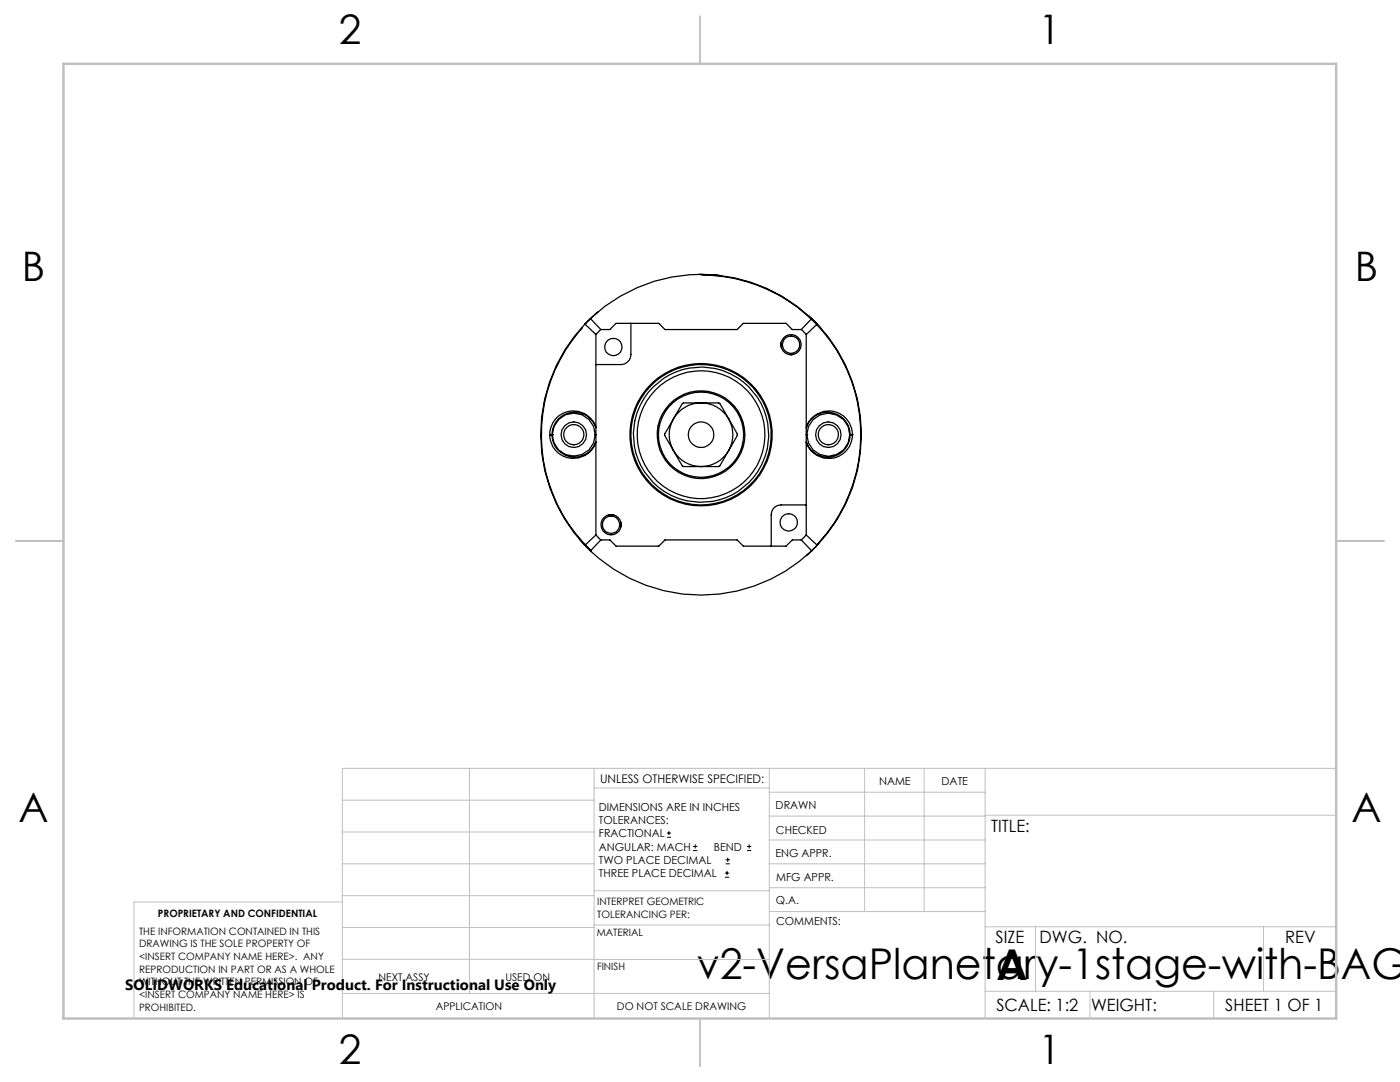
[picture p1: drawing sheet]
<svg xmlns="http://www.w3.org/2000/svg" width="279mm" height="216mm" viewBox="0 0 279 216" stroke-linecap="round" stroke-linejoin="round" font-family="sans-serif">
<g fill="none" stroke="#000" stroke-width=".2">
<path d="M133.1 167.1h.8M133.1 166.2h.8M133.5 165.8v.9M138.3 169.7h.8M138.3 168.9h.8M138.7 168.5v.8M144.7 175h.8M144.7 174.2h.8M144.8 172.4h.9M144.8 171.6h.9M145.1 173.8v.8M145.2 171.1v.9"/>
<path d="M149.1 169.7h.8M149.1 168.9h.8M149.5 168.5v.8"/>
</g>
<g fill="none" stroke="#c0c0c0" stroke-width=".2">
<path d="M68.3 159.7h50.3M93.7 153.3v44.9M118.6 153.3v49.9M118.6 157.2h34.9M153.5 153.3v49.9M153.5 158.1h43.1M172.5 153.3v28.6M184.4 153.3v28.6M196.6 153.3v49.9M266.7 153.3h-198.4v49.9M68.3 178.7h50.3M68.3 172.4h50.3"/>
<path d="M68.3 166h50.3M68.3 180h-41.6v23.2M118.6 177.7h35M153.5 167.6h43.1M153.5 162.8h43.1M153.5 172.4h43.1M153.5 177.1h43.1M196.6 162.7h70.1M68.3 198.2h85.2M68.3 191.4l85.2 .1M68.3 185.1h50.3M118.6 184.6h35"/>
<path d="M153.6 181.9h43M196.6 197.8h70.1M196.6 184.9h70.1M206.7 184.9v12.9M217.5 197.8v5.4M242.2 197.8v5.4M252.2 184.9v12.9"/>
</g>
<path d="M139.7 3.2v9.5M3.1 107.9h9.6M266.7 107.9h9.5M139.7 203.2v9.6" fill="none" stroke="#c0c0c0" stroke-width=".25"/>
<path d="M12.7 12.7h254v190.5h-254z" fill="none" stroke="#c0c0c0" stroke-width=".5"/>
<g fill="none" stroke="#000" stroke-width=".25">
<path d="M139.4 54.8l4.5 .2M139.9 54.9a31.9 31.9 0 0 1 29.3 19.2 31.9 31.9 0 0 1-6 34.4M116.3 65.4a31.9 31.9 0 0 0 1.7 44.5M116.7 64.7a32 32 0 0 0 0 44.1M116.7 64.7l2.2 2M117.8 63.6a32.1 32.1 0 0 1 44.2 0M117.8 63.6l-1.1 1.1M117.8 63.6l2.1 2.2M118.9 66.7v40.1M119.3 62.2l-2.6 2.5M119.9 65.8l-1 .9M119.9 65.8h1.8l1.2-1.3h8.6l1.2 1.3h14.4l1.2-1.3h8.6l1.2 1.3h1.8"/>
<path d="M125.9 64.5v6.2a2.05 2.05 0 0 1-2 2h-5M155.9 68.3v1M157.4 70.7h1M159.9 65.8l1 .9M160.9 66.7v40.1M161.5 63.1l2.3 2.3M162 63.6l1.1 1.1M162 63.6l-2.1 2.2M163.1 64.7a32 32 0 0 1 0 44.1M163.1 64.7l-2.2 2M109.7 86.7h.1M109.7 86.7a4.7 4.7 0 0 0 4 4.7 4.7 4.7 0 0 0 5.2-3.1"/>
<path d="M109.7 86.7h.5M110.2 86.7a4.5 4.5 0 0 0 3.8 4.5 4.5 4.5 0 0 0 4.9-3.1M110.2 86.7h.1M110.2 86.7a4.3 4.3 0 0 0 4.3 4.3 4.3 4.3 0 0 0 4.3-4.3M110.2 86.7a4.3 4.3 0 0 1 4.3-4.3 4.3 4.3 0 0 1 4.3 4.3M118.8 86.7h.1M118.9 85.2a4.7 4.7 0 0 0-5.3-3.2 4.7 4.7 0 0 0-3.9 4.7M118.9 85.3a4.5 4.5 0 0 0-5-3 4.5 4.5 0 0 0-3.7 4.4M134.4 83.6l-1.8 3v.3l1.8 3M134.4 83.6a6.4 6.4 0 0 0 0 6.3M134.4 89.9a6.3 6.3 0 0 0 5.5 3.2M134.4 89.9l1.8 3.1 3.7 .1"/>
<path d="M139.9 80.4l-3.7 .1-1.8 3.1M139.9 80.4a6.3 6.3 0 0 0-5.5 3.2M139.9 80.4a6.3 6.3 0 0 1 5.5 3.2M139.9 80.4l3.7 .1 1.8 3.1M145.4 89.9a6.3 6.3 0 0 1-5.5 3.2M145.4 89.9l-1.9 3.1-3.6 .1M145.4 83.6a6.4 6.4 0 0 1 0 6.3M145.4 83.6l1.7 3v.3l-1.7 3M160.9 85.2a4.7 4.7 0 0 1 5.3-3.2 4.7 4.7 0 0 1 3.9 4.7M160.9 85.4a4.5 4.5 0 0 1 5-3.1 4.5 4.5 0 0 1 3.8 4.4M160.9 86.7h.1M161 86.7a4.3 4.3 0 0 1 4.3-4.3 4.3 4.3 0 0 1 4.3 4.3"/>
<path d="M161 86.7a4.3 4.3 0 0 0 4.3 4.4 4.3 4.3 0 0 0 4.3-4.4M161 86.7h.1M169.6 86.7h.1M169.7 86.7h.4M169.7 86.7h.1M169.7 86.7a4.5 4.5 0 0 1-3.8 4.5 4.5 4.5 0 0 1-5-3M170.1 86.7a4.7 4.7 0 0 1-3.9 4.7 4.7 4.7 0 0 1-5.3-3.1M170.1 86.7h.1M115.5 107.4l2.5 2.7M116.7 108.8l1.1 1.1M117.8 109.9a32.1 32.1 0 0 0 44.2 0M118.9 106.8l1 .9"/>
<path d="M118.9 106.8l-2.2 2M119.9 107.7l-2.1 2.2M119.9 107.7h1.8l1.2 1.3h8.6l1.2-1.3h14.4l1.2 1.3h8.6l1.2-1.3h1.8M121.5 102.7h.9M123.9 104.2v1M159.9 107.7l2.1 2.2M160.9 100.8h-5a1.93 1.93 0 0 0-2 1.9v6.3M160.9 106.8l-1 .9M160.9 106.8l2.2 2M163.1 108.8l-1.1 1.1M163.4 108.5l-2.5 2.4"/>
<circle cx="122.4" cy="69.3" r="1.74"/>
<circle cx="157.9" cy="68.8" r="1.73"/>
<circle cx="157.9" cy="68.8" r="2.02"/>
<circle cx="114.5" cy="86.7" r="2.56"/>
<circle cx="114.5" cy="86.7" r="2.03"/>
<circle cx="139.9" cy="86.8" r="14"/>
<circle cx="139.9" cy="86.7" r="8.5"/>
<circle cx="139.9" cy="86.7" r="8.7"/>
<circle cx="139.9" cy="86.7" r="12.7"/>
<circle cx="139.9" cy="86.7" r="14.2"/>
<circle cx="139.9" cy="86.7" r="2.54"/>
<circle cx="139.9" cy="86.7" r="13.5"/>
<circle cx="165.3" cy="86.7" r="2.56"/>
<circle cx="165.3" cy="86.7" r="2.03"/>
<circle cx="121.9" cy="104.7" r="1.73"/>
<circle cx="121.9" cy="104.7" r="2.02"/>
<circle cx="157.4" cy="104.3" r="1.74"/>
</g>
<g font-size="8.5">
<text x="139.1" y="195.4">v2-VersaPlanetary-1stage-with-BAG</text>
<text x="198.9" y="195.5">A</text>
</g>
<g font-size="8.1">
<text x="67.6" y="8.9">2</text>
<text x="207.3" y="8.9">1</text>
<text x="4.4" y="56.2">B</text>
<text x="270.4" y="56.2">B</text>
<text x="3.7" y="164.1">A</text>
<text x="269.7" y="164.1">A</text>
<text x="67.6" y="212.4">2</text>
<text x="207.3" y="212.4">1</text>
</g>
<g font-size="3.4">
<text x="197.8" y="166">TITLE:</text>
<text x="198.7" y="188.1">SIZE</text>
<text x="207.5" y="188.1">DWG. NO.</text>
<text x="256.5" y="188.2">REV</text>
<text x="198.8" y="201.7">SCALE: 1:2</text>
<text x="217.7" y="201.8">WEIGHT:</text>
<text x="244.5" y="201.7">SHEET 1 OF 1</text>
</g>
<text font-size="3" x="25" y="197.6">SOLIDWORKS Educational Product. For Instructional Use Only</text>
<text font-size="2.4" x="119.8" y="156.2">UNLESS OTHERWISE SPECIFIED:</text>
<g font-size="2.2">
<text x="119.5" y="161.8">DIMENSIONS ARE IN INCHES</text>
<text x="154.8" y="161.4">DRAWN</text>
<text x="175.4" y="156.6">NAME</text>
<text x="187.9" y="156.7">DATE</text>
<text x="119.5" y="164.4">TOLERANCES:</text>
<text x="119.5" y="167.1">FRACTIONAL</text>
<text x="154.9" y="166.3">CHECKED</text>
<text x="119.5" y="169.7">ANGULAR: MACH</text>
<text x="119.5" y="172.4">TWO PLACE DECIMAL</text>
<text x="142.5" y="169.7">BEND</text>
<text x="154.8" y="171">ENG APPR.</text>
<text x="119.5" y="175">THREE PLACE DECIMAL</text>
<text x="154.9" y="175.7">MFG APPR.</text>
<text x="154.9" y="180.4">Q.A.</text>
<text x="154.9" y="184.6">COMMENTS:</text>
</g>
<g font-size="2.1">
<text x="75.5" y="195.7">NEXT ASSY</text>
<text x="100.9" y="195.7">USED ON</text>
<text x="86.9" y="201.5">APPLICATION</text>
<text x="123.1" y="201.6">DO NOT SCALE DRAWING</text>
</g>
<g font-size="2">
<text x="31.5" y="182.9">PROPRIETARY AND CONFIDENTIAL</text>
<text x="119.2" y="180.6">INTERPRET GEOMETRIC</text>
<text x="119.2" y="183.1">TOLERANCING PER:</text>
<text x="27.8" y="186.5">THE INFORMATION CONTAINED IN THIS</text>
<text x="27.8" y="189">DRAWING IS THE SOLE PROPERTY OF</text>
<text x="27.8" y="191.6">&lt;INSERT COMPANY NAME HERE&gt;. ANY</text>
<text x="119.1" y="186.7">MATERIAL</text>
<text x="27.8" y="194.1">REPRODUCTION IN PART OR AS A WHOLE</text>
<text x="27.8" y="196.6">WITHOUT THE WRITTEN PERMISSION OF</text>
<text x="119.1" y="193.5">FINISH</text>
<text x="27.8" y="199.1">&lt;INSERT COMPANY NAME HERE&gt; IS</text>
<text x="27.8" y="201.7">PROHIBITED.</text>
</g>
</svg>
